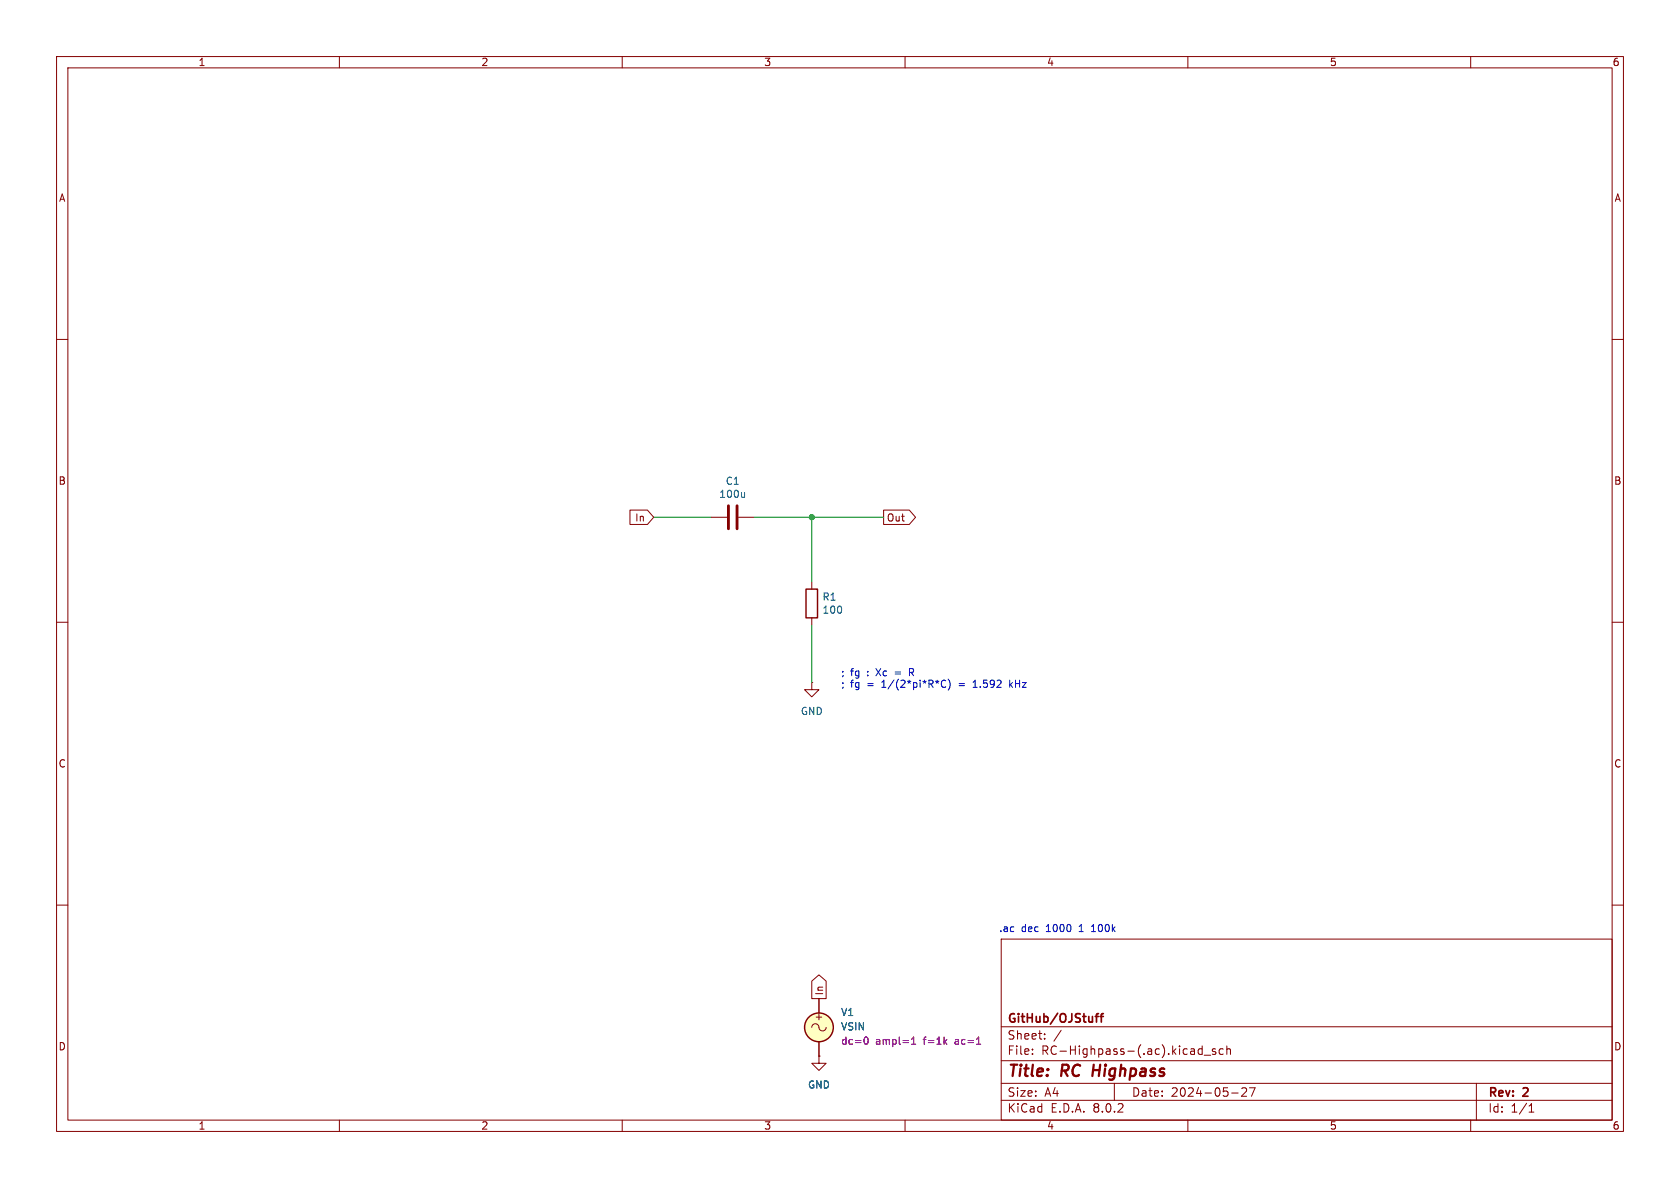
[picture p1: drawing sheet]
<svg xmlns="http://www.w3.org/2000/svg" width="297mm" height="210mm" viewBox="0 0 297 210" stroke-linecap="round" stroke-linejoin="round" font-family="sans-serif">
<g fill="none" stroke="#840000" stroke-width=".18">
<path d="M10 10h277v190h-277zM12 12h273v186h-273zM60 10v2M110 10v2M160 10v2M210 10v2M260 10v2M10 60h2M285 60h2M111.4 90.2h3.1l1.1 1.2-1.1 1.3h-3.1zM125.7 91.4h2.8M130.6 91.4h2.7"/>
<path d="M156.2 90.2h4.5l1.2 1.2-1.2 1.3h-4.5zM10 110h2M143.5 102.9v1.2M143.5 109.2v1.3M285 110h2M143.5 120.7v1.2h1.3l-1.3 1.3-1.3-1.3h1.3M143.5 120.7h.1M10 160h2M285 160h2M143.5 173.4l1.3-1.1 1.3 1.1v3.1h-2.6zM144.8 176.5v2.6M177 166h108v32h-108z"/>
<path d="M60 198v2M110 198v2M143.5 181.6a.67 .67 0 0 1 .8-.6 .67 .67 0 0 1 .5 .8 .64 .64 0 0 0 .7 .4 .64 .64 0 0 0 .5-.6M144.8 186.7v1.3h1.2l-1.2 1.2-1.3-1.2h1.3M144.8 186.7h.1M144.8 184.2v2.5M160 198v2M177 194.5h108M177 191.5h108M177 187.5h108M177 181.5h108M182.5 186.3v.1"/>
<path d="M182.5 185.5v.1M184.7 183.6v.1M184.7 182.8v.1M187.6 182.1l-1.3 2M197 191.5v3M210 198v2M211.8 186.1l.3 .3 .4-.1M212.5 184.9v1.5M212.5 185.5l-.4-.1-.3 .3M212.9 186.5h1.1M214.9 185.5l-.4-.1-.2 .2 .1 .2 .5 .2v.3h-.6M216.2 185.5l-.4-.1-.3 .3v.4l.2 .2h.5"/>
<path d="M216.9 185.5l.2-.1 .4 .1v.9M216.9 184.9v1.5M217.7 193.2h1.2M219.5 192.4l.6-.1 .2 .1 .1 .3-.9 1.1h.9M220.9 192.3h1l-.7 1.5M260 198v2M261 191.5v6.5M270.3 196.6h.9M270.3 195.5l.4-.4v1.5"/>
</g>
<path d="M193.4 188.2l-.3 2" fill="none" stroke="#840000" stroke-width=".4"/>
<path d="M193.6 179.7h.6M194.2 179.2l-.4 .2v1.3M194.5 179.7h.6M195.1 179.2l-.4 .2v1.3" fill="none" stroke="#840000" stroke-width=".3"/>
<circle cx="144.8" cy="181.6" r="2.54" fill="#ffffc2" stroke="#ffffc2" stroke-width=".18"/>
<g fill="none" stroke="#840000" stroke-width=".25">
<path d="M142.5 104.1h2v5.1h-2z"/>
<circle cx="144.8" cy="181.6" r="2.54"/>
</g>
<path d="M152.9 183.4l.2-.1a.68 .68 0 0 1 .4 .7 .68 .68 0 0 1-.4 .6l-.2-.1M161.2 184.6h.7M161.2 183.7l.3-.4v1.3M172.6 184.6h.8" fill="none" stroke="#840084" stroke-width=".18"/>
<path d="M128.8 89.4v4.1M130.3 89.4v4.1" fill="none" stroke="#840000" stroke-width=".51"/>
<path d="M131.6 87.1v.8M131.6 87.8l-.2 .1" fill="none" stroke="#006464" stroke-width=".18"/>
<path d="M160.8 118.9h.5M161.3 118.2h-.5v1.3M167.2 120.4a.6 .6 0 0 0-.8 .4 .6 .6 0 0 0 .6 .7l.2-.1M167.6 120.1a1.46 1.46 0 0 1 0 1.9M172 121.5h.8M172.3 120.4l-.3 .2M178.5 120.2v1.3M178.6 121l.4 .5M179 120.7l-.5 .4M193 164.7h.7M193.1 163.7l-.1 .1" fill="none" stroke="#0000c2" stroke-width=".18"/>
<path d="M115.6 91.4h10.1M133.3 91.4h22.9M143.5 91.4v11.5M143.5 110.5v10.2" fill="none" stroke="#009600" stroke-width=".18"/>
<circle cx="143.5" cy="91.4" r=".46" fill="#009600" stroke="#009600" stroke-width=".18"/>
<g font-size="2.8" fill="#840000">
<text x="178" y="190.9">Title:</text>
<text x="187.7" y="190.9">RC</text>
<text x="194" y="190.9">Highpass</text>
</g>
<g font-size="2.1" fill="#840000">
<text x="178" y="184">Sheet:</text>
<text x="178" y="181.2">GitHub/OJStuff</text>
<text x="178" y="186.7">File:</text>
<text x="184.1" y="186.7">RC-Highpass-(.ac).kicad_sch</text>
<text x="178" y="196.9">KiCad</text>
<text x="178" y="194.1">Size:</text>
<text x="184.7" y="194.1">A4</text>
<text x="185.7" y="196.9">E.D.A.</text>
<text x="193.3" y="196.9">8.0.2</text>
<text x="200" y="194.1">Date:</text>
<text x="207" y="194.1">2024-05-27</text>
<text x="263" y="194.3">Rev:</text>
<text x="263" y="196.9">Id:</text>
<text x="267.1" y="196.9">1/1</text>
<text x="269.4" y="194.3">2</text>
</g>
<g font-size="1.8" fill="#840000">
<text x="35" y="11.9">1</text>
<text x="85" y="11.9">2</text>
<text x="135" y="11.9">3</text>
<text x="185" y="11.9">4</text>
<text x="235" y="11.9">5</text>
<text x="285" y="11.9">6</text>
<text x="10.3" y="35.9">A</text>
<text x="285.3" y="35.9">A</text>
<text x="10.3" y="85.9">B</text>
<text x="285.3" y="85.9">B</text>
<text x="112.2" y="92.4">In</text>
<text x="156.7" y="92.4">Out</text>
<text x="10.3" y="135.9">C</text>
<text x="285.3" y="135.9">C</text>
<text x="145.7" y="176.1" transform="rotate(-90 145.7 176.1)">In</text>
<text x="10.3" y="185.9">D</text>
<text x="143.9" y="180.6">+</text>
<text x="285.3" y="185.9">D</text>
<text x="35" y="199.9">1</text>
<text x="85" y="199.9">2</text>
<text x="135" y="199.9">3</text>
<text x="185" y="199.9">4</text>
<text x="235" y="199.9">5</text>
<text x="285" y="199.9">6</text>
</g>
<g font-size="1.8" fill="#006464">
<text x="127" y="88.2">100u</text>
<text x="128.2" y="85.9">C1</text>
<text x="145.3" y="106.4">R1</text>
<text x="145.3" y="108.7">100</text>
<text x="141.5" y="126.6">GND</text>
<text x="148.6" y="179.8">V1</text>
<text x="148.6" y="182.3">VSIN</text>
<text x="142.7" y="192.6">GND</text>
</g>
<g font-size="1.8" fill="#0000c2">
<text x="148.6" y="119.6">;</text>
<text x="150.4" y="119.6">fg</text>
<text x="153.4" y="119.6">:</text>
<text x="155.2" y="119.6">Xc</text>
<text x="158.7" y="119.6">=</text>
<text x="161.4" y="119.6">R</text>
<text x="148.6" y="121.7">;</text>
<text x="150.4" y="121.7">fg</text>
<text x="153.4" y="121.7">=</text>
<text x="156.2" y="121.7">1/(2*pi*R*C)</text>
<text x="170" y="121.7">=</text>
<text x="172.7" y="121.7">1.592</text>
<text x="179.3" y="121.7">kHz</text>
<text x="176.5" y="164.9">.ac</text>
<text x="180.5" y="164.9">dec</text>
<text x="185" y="164.9">1000</text>
<text x="191" y="164.9">1</text>
<text x="193.4" y="164.9">100k</text>
</g>
<g font-size="1.8" fill="#840084">
<text x="148.6" y="184.9">dc=0</text>
<text x="154.8" y="184.9">ampl=1</text>
<text x="163.4" y="184.9">f=1k</text>
<text x="169.1" y="184.9">ac=1</text>
</g>
</svg>
